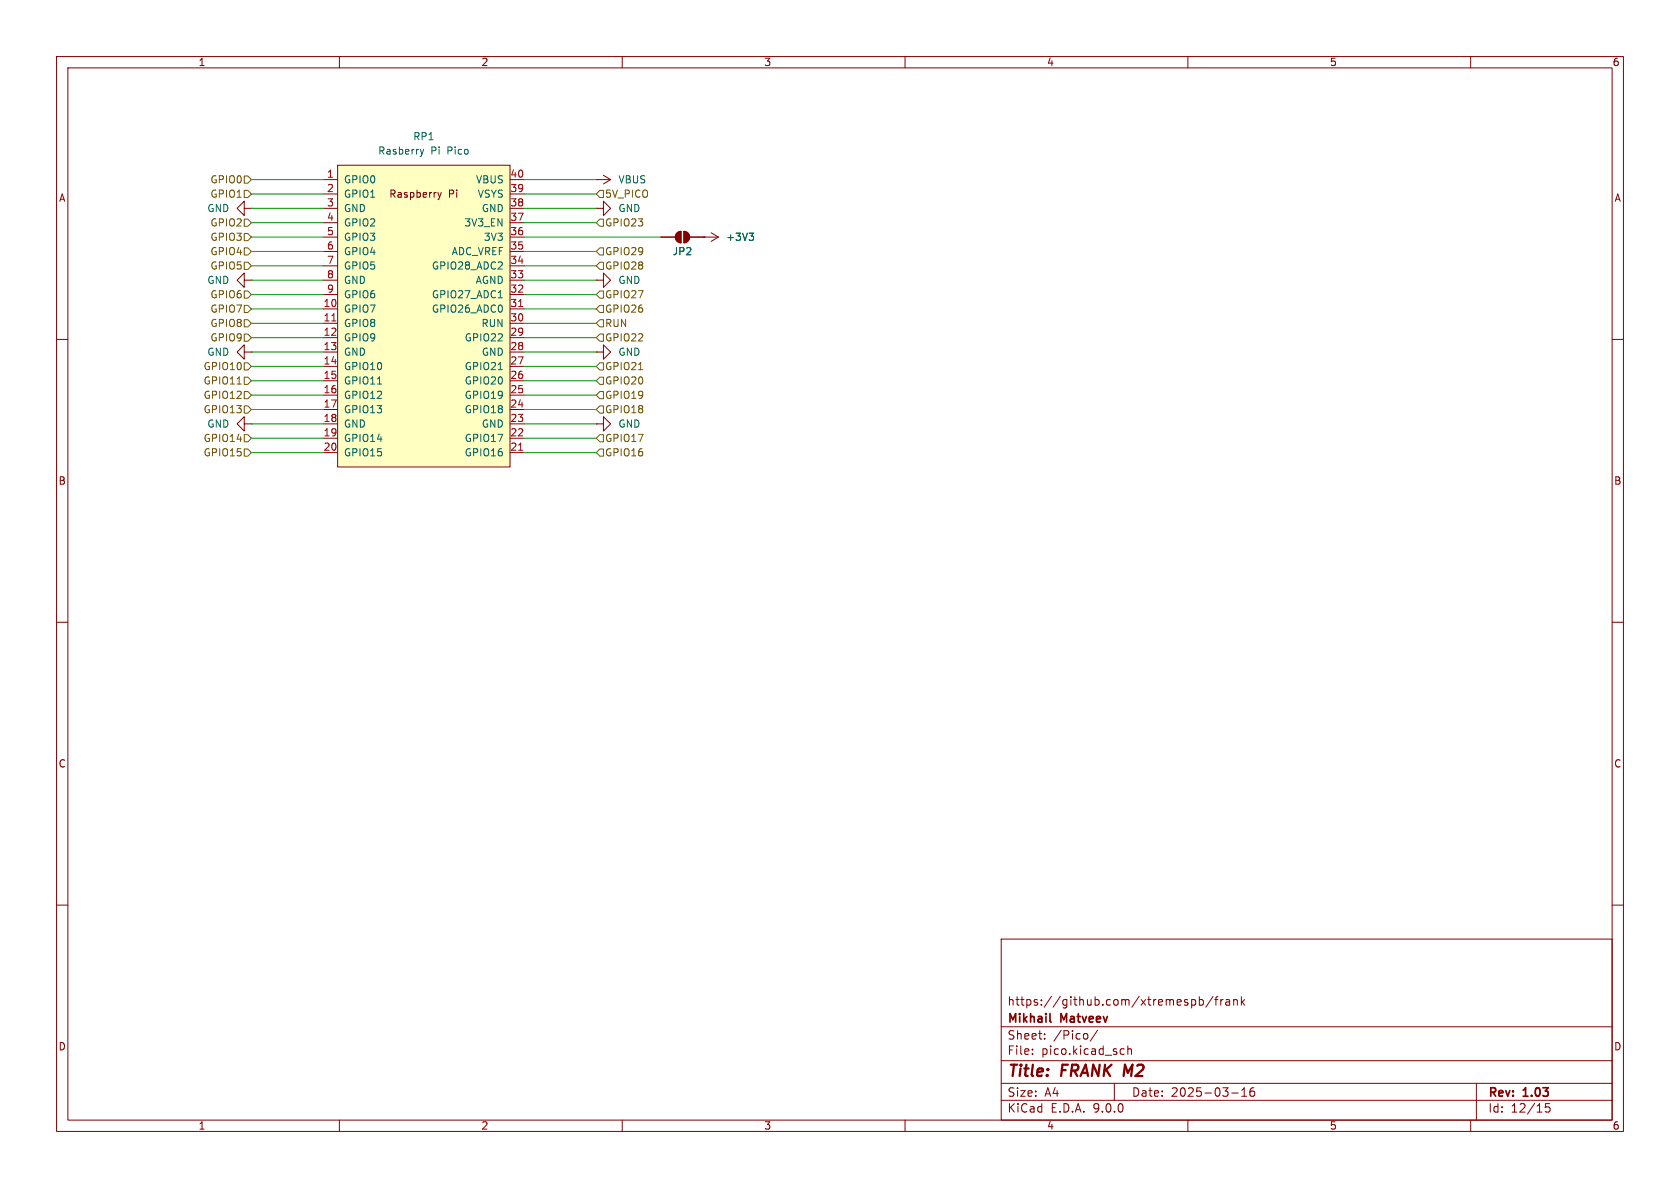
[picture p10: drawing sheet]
(kicad_sch
 (version 20250114)
 (generator "eeschema")
 (generator_version "9.0")
 (paper "A4")
 (title_block
  (title "FRANK M2")
  (date "2025-03-16")
  (rev "1.03")
  (company "Mikhail Matveev")
  (comment 1 "https://github.com/xtremespb/frank"))
 (lib_symbols
  (symbol "FRANK:Pico"
   (pin_names
    (offset 1.016)) (exclude_from_sim no) (in_bom yes) (on_board yes)
   (property "Reference" "RP1" (at 0 31.75 0) (effects (font (size 1.27 1.27))))
   (property "Value" "Pico 2" (at 0 29.21 0) (effects (font (size 1.27 1.27))))
   (property "Footprint" "LIBS:Raspberry_Pi_Pico_SMT_THT_MOD_2" (at 0 0 90) (effects (font (size 1.27 1.27)) (hide yes)))
   (property "Datasheet" "" (at 0 0 0) (effects (font (size 1.27 1.27)) (hide yes)))
   (property "Description" "" (at 0 0 0) (effects (font (size 1.27 1.27)) (hide yes)))
   (symbol "Pico_0_0"
    (text "Raspberry Pi" (at 0 21.59 0) (effects (font (size 1.27 1.27)))))
   (symbol "Pico_0_1"
    (rectangle (start -15.24 26.67) (end 15.24 -26.67) (stroke (width 0) (type solid)) (fill (type background))))
   (symbol "Pico_1_1"
    (pin bidirectional line (at -17.78 24.13 0) (length 2.54) (name "GPIO0" (effects (font (size 1.27 1.27)))) (number "1" (effects (font (size 1.27 1.27)))))
    (pin bidirectional line (at -17.78 21.59 0) (length 2.54) (name "GPIO1" (effects (font (size 1.27 1.27)))) (number "2" (effects (font (size 1.27 1.27)))))
    (pin power_in line (at -17.78 19.05 0) (length 2.54) (name "GND" (effects (font (size 1.27 1.27)))) (number "3" (effects (font (size 1.27 1.27)))))
    (pin bidirectional line (at -17.78 16.51 0) (length 2.54) (name "GPIO2" (effects (font (size 1.27 1.27)))) (number "4" (effects (font (size 1.27 1.27)))))
    (pin bidirectional line (at -17.78 13.97 0) (length 2.54) (name "GPIO3" (effects (font (size 1.27 1.27)))) (number "5" (effects (font (size 1.27 1.27)))))
    (pin bidirectional line (at -17.78 11.43 0) (length 2.54) (name "GPIO4" (effects (font (size 1.27 1.27)))) (number "6" (effects (font (size 1.27 1.27)))))
    (pin bidirectional line (at -17.78 8.89 0) (length 2.54) (name "GPIO5" (effects (font (size 1.27 1.27)))) (number "7" (effects (font (size 1.27 1.27)))))
    (pin power_in line (at -17.78 6.35 0) (length 2.54) (name "GND" (effects (font (size 1.27 1.27)))) (number "8" (effects (font (size 1.27 1.27)))))
    (pin bidirectional line (at -17.78 3.81 0) (length 2.54) (name "GPIO6" (effects (font (size 1.27 1.27)))) (number "9" (effects (font (size 1.27 1.27)))))
    (pin bidirectional line (at -17.78 1.27 0) (length 2.54) (name "GPIO7" (effects (font (size 1.27 1.27)))) (number "10" (effects (font (size 1.27 1.27)))))
    (pin bidirectional line (at -17.78 -1.27 0) (length 2.54) (name "GPIO8" (effects (font (size 1.27 1.27)))) (number "11" (effects (font (size 1.27 1.27)))))
    (pin bidirectional line (at -17.78 -3.81 0) (length 2.54) (name "GPIO9" (effects (font (size 1.27 1.27)))) (number "12" (effects (font (size 1.27 1.27)))))
    (pin power_in line (at -17.78 -6.35 0) (length 2.54) (name "GND" (effects (font (size 1.27 1.27)))) (number "13" (effects (font (size 1.27 1.27)))))
    (pin bidirectional line (at -17.78 -8.89 0) (length 2.54) (name "GPIO10" (effects (font (size 1.27 1.27)))) (number "14" (effects (font (size 1.27 1.27)))))
    (pin bidirectional line (at -17.78 -11.43 0) (length 2.54) (name "GPIO11" (effects (font (size 1.27 1.27)))) (number "15" (effects (font (size 1.27 1.27)))))
    (pin bidirectional line (at -17.78 -13.97 0) (length 2.54) (name "GPIO12" (effects (font (size 1.27 1.27)))) (number "16" (effects (font (size 1.27 1.27)))))
    (pin bidirectional line (at -17.78 -16.51 0) (length 2.54) (name "GPIO13" (effects (font (size 1.27 1.27)))) (number "17" (effects (font (size 1.27 1.27)))))
    (pin power_in line (at -17.78 -19.05 0) (length 2.54) (name "GND" (effects (font (size 1.27 1.27)))) (number "18" (effects (font (size 1.27 1.27)))))
    (pin bidirectional line (at -17.78 -21.59 0) (length 2.54) (name "GPIO14" (effects (font (size 1.27 1.27)))) (number "19" (effects (font (size 1.27 1.27)))))
    (pin bidirectional line (at -17.78 -24.13 0) (length 2.54) (name "GPIO15" (effects (font (size 1.27 1.27)))) (number "20" (effects (font (size 1.27 1.27)))))
    (pin output line (at 17.78 24.13 180) (length 2.54) (name "VBUS" (effects (font (size 1.27 1.27)))) (number "40" (effects (font (size 1.27 1.27)))))
    (pin input line (at 17.78 21.59 180) (length 2.54) (name "VSYS" (effects (font (size 1.27 1.27)))) (number "39" (effects (font (size 1.27 1.27)))))
    (pin bidirectional line (at 17.78 19.05 180) (length 2.54) (name "GND" (effects (font (size 1.27 1.27)))) (number "38" (effects (font (size 1.27 1.27)))))
    (pin input line (at 17.78 16.51 180) (length 2.54) (name "3V3_EN" (effects (font (size 1.27 1.27)))) (number "37" (effects (font (size 1.27 1.27)))))
    (pin output line (at 17.78 13.97 180) (length 2.54) (name "3V3" (effects (font (size 1.27 1.27)))) (number "36" (effects (font (size 1.27 1.27)))))
    (pin unspecified line (at 17.78 11.43 180) (length 2.54) (name "ADC_VREF" (effects (font (size 1.27 1.27)))) (number "35" (effects (font (size 1.27 1.27)))))
    (pin bidirectional line (at 17.78 8.89 180) (length 2.54) (name "GPIO28_ADC2" (effects (font (size 1.27 1.27)))) (number "34" (effects (font (size 1.27 1.27)))))
    (pin power_in line (at 17.78 6.35 180) (length 2.54) (name "AGND" (effects (font (size 1.27 1.27)))) (number "33" (effects (font (size 1.27 1.27)))))
    (pin bidirectional line (at 17.78 3.81 180) (length 2.54) (name "GPIO27_ADC1" (effects (font (size 1.27 1.27)))) (number "32" (effects (font (size 1.27 1.27)))))
    (pin bidirectional line (at 17.78 1.27 180) (length 2.54) (name "GPIO26_ADC0" (effects (font (size 1.27 1.27)))) (number "31" (effects (font (size 1.27 1.27)))))
    (pin input line (at 17.78 -1.27 180) (length 2.54) (name "RUN" (effects (font (size 1.27 1.27)))) (number "30" (effects (font (size 1.27 1.27)))))
    (pin bidirectional line (at 17.78 -3.81 180) (length 2.54) (name "GPIO22" (effects (font (size 1.27 1.27)))) (number "29" (effects (font (size 1.27 1.27)))))
    (pin power_in line (at 17.78 -6.35 180) (length 2.54) (name "GND" (effects (font (size 1.27 1.27)))) (number "28" (effects (font (size 1.27 1.27)))))
    (pin bidirectional line (at 17.78 -8.89 180) (length 2.54) (name "GPIO21" (effects (font (size 1.27 1.27)))) (number "27" (effects (font (size 1.27 1.27)))))
    (pin bidirectional line (at 17.78 -11.43 180) (length 2.54) (name "GPIO20" (effects (font (size 1.27 1.27)))) (number "26" (effects (font (size 1.27 1.27)))))
    (pin bidirectional line (at 17.78 -13.97 180) (length 2.54) (name "GPIO19" (effects (font (size 1.27 1.27)))) (number "25" (effects (font (size 1.27 1.27)))))
    (pin bidirectional line (at 17.78 -16.51 180) (length 2.54) (name "GPIO18" (effects (font (size 1.27 1.27)))) (number "24" (effects (font (size 1.27 1.27)))))
    (pin power_in line (at 17.78 -19.05 180) (length 2.54) (name "GND" (effects (font (size 1.27 1.27)))) (number "23" (effects (font (size 1.27 1.27)))))
    (pin bidirectional line (at 17.78 -21.59 180) (length 2.54) (name "GPIO17" (effects (font (size 1.27 1.27)))) (number "22" (effects (font (size 1.27 1.27)))))
    (pin bidirectional line (at 17.78 -24.13 180) (length 2.54) (name "GPIO16" (effects (font (size 1.27 1.27)))) (number "21" (effects (font (size 1.27 1.27))))))
   (embedded_fonts no))
  (symbol "Jumper:SolderJumper_2_Open"
   (pin_numbers (hide yes))
   (pin_names
    (offset 0) (hide yes)) (exclude_from_sim yes) (in_bom no) (on_board yes)
   (property "Reference" "JP" (at 0 2.032 0) (effects (font (size 1.27 1.27))))
   (property "Value" "SolderJumper_2_Open" (at 0 -2.54 0) (effects (font (size 1.27 1.27))))
   (property "Footprint" "" (at 0 0 0) (effects (font (size 1.27 1.27)) (hide yes)))
   (property "Datasheet" "~" (at 0 0 0) (effects (font (size 1.27 1.27)) (hide yes)))
   (property "Description" "Solder Jumper, 2-pole, open" (at 0 0 0) (effects (font (size 1.27 1.27)) (hide yes)))
   (symbol "SolderJumper_2_Open_0_1"
    (polyline (pts (xy -0.254 1.016) (xy -0.254 -1.016)) (stroke (width 0) (type default)) (fill (type none)))
    (arc (start -0.254 -1.016) (mid -1.2656 0) (end -0.254 1.016) (stroke (width 0) (type default)) (fill (type none)))
    (arc (start -0.254 -1.016) (mid -1.2656 0) (end -0.254 1.016) (stroke (width 0) (type default)) (fill (type outline)))
    (arc (start 0.254 1.016) (mid 1.2656 0) (end 0.254 -1.016) (stroke (width 0) (type default)) (fill (type none)))
    (arc (start 0.254 1.016) (mid 1.2656 0) (end 0.254 -1.016) (stroke (width 0) (type default)) (fill (type outline)))
    (polyline (pts (xy 0.254 1.016) (xy 0.254 -1.016)) (stroke (width 0) (type default)) (fill (type none))))
   (symbol "SolderJumper_2_Open_1_1"
    (pin passive line (at -3.81 0 0) (length 2.54) (name "A" (effects (font (size 1.27 1.27)))) (number "1" (effects (font (size 1.27 1.27)))))
    (pin passive line (at 3.81 0 180) (length 2.54) (name "B" (effects (font (size 1.27 1.27)))) (number "2" (effects (font (size 1.27 1.27))))))
   (embedded_fonts no))
  (symbol "power:+3V3"
   (power)
   (pin_numbers (hide yes))
   (pin_names
    (offset 0) (hide yes)) (exclude_from_sim no) (in_bom yes) (on_board yes)
   (property "Reference" "#PWR" (at 0 -3.81 0) (effects (font (size 1.27 1.27)) (hide yes)))
   (property "Value" "+3V3" (at 0 3.556 0) (effects (font (size 1.27 1.27))))
   (property "Footprint" "" (at 0 0 0) (effects (font (size 1.27 1.27)) (hide yes)))
   (property "Datasheet" "" (at 0 0 0) (effects (font (size 1.27 1.27)) (hide yes)))
   (property "Description" "Power symbol creates a global label with name \"+3V3\"" (at 0 0 0) (effects (font (size 1.27 1.27)) (hide yes)))
   (symbol "+3V3_0_1"
    (polyline (pts (xy -0.762 1.27) (xy 0 2.54)) (stroke (width 0) (type default)) (fill (type none)))
    (polyline (pts (xy 0 2.54) (xy 0.762 1.27)) (stroke (width 0) (type default)) (fill (type none)))
    (polyline (pts (xy 0 0) (xy 0 2.54)) (stroke (width 0) (type default)) (fill (type none))))
   (symbol "+3V3_1_1"
    (pin power_in line (at 0 0 90) (length 0) (name "~" (effects (font (size 1.27 1.27)))) (number "1" (effects (font (size 1.27 1.27))))))
   (embedded_fonts no))
  (symbol "power:GND"
   (power)
   (pin_numbers (hide yes))
   (pin_names
    (offset 0) (hide yes)) (exclude_from_sim no) (in_bom yes) (on_board yes)
   (property "Reference" "#PWR" (at 0 -6.35 0) (effects (font (size 1.27 1.27)) (hide yes)))
   (property "Value" "GND" (at 0 -3.81 0) (effects (font (size 1.27 1.27))))
   (property "Footprint" "" (at 0 0 0) (effects (font (size 1.27 1.27)) (hide yes)))
   (property "Datasheet" "" (at 0 0 0) (effects (font (size 1.27 1.27)) (hide yes)))
   (property "Description" "Power symbol creates a global label with name \"GND\" , ground" (at 0 0 0) (effects (font (size 1.27 1.27)) (hide yes)))
   (symbol "GND_0_1"
    (polyline (pts (xy 0 0) (xy 0 -1.27) (xy 1.27 -1.27) (xy 0 -2.54) (xy -1.27 -1.27) (xy 0 -1.27)) (stroke (width 0) (type default)) (fill (type none))))
   (symbol "GND_1_1"
    (pin power_in line (at 0 0 270) (length 0) (name "~" (effects (font (size 1.27 1.27)))) (number "1" (effects (font (size 1.27 1.27))))))
   (embedded_fonts no))
  (symbol "power:VBUS"
   (power)
   (pin_numbers (hide yes))
   (pin_names
    (offset 0) (hide yes)) (exclude_from_sim no) (in_bom yes) (on_board yes)
   (property "Reference" "#PWR" (at 0 -3.81 0) (effects (font (size 1.27 1.27)) (hide yes)))
   (property "Value" "VBUS" (at 0 3.556 0) (effects (font (size 1.27 1.27))))
   (property "Footprint" "" (at 0 0 0) (effects (font (size 1.27 1.27)) (hide yes)))
   (property "Datasheet" "" (at 0 0 0) (effects (font (size 1.27 1.27)) (hide yes)))
   (property "Description" "Power symbol creates a global label with name \"VBUS\"" (at 0 0 0) (effects (font (size 1.27 1.27)) (hide yes)))
   (symbol "VBUS_0_1"
    (polyline (pts (xy -0.762 1.27) (xy 0 2.54)) (stroke (width 0) (type default)) (fill (type none)))
    (polyline (pts (xy 0 2.54) (xy 0.762 1.27)) (stroke (width 0) (type default)) (fill (type none)))
    (polyline (pts (xy 0 0) (xy 0 2.54)) (stroke (width 0) (type default)) (fill (type none))))
   (symbol "VBUS_1_1"
    (pin power_in line (at 0 0 90) (length 0) (name "~" (effects (font (size 1.27 1.27)))) (number "1" (effects (font (size 1.27 1.27))))))
   (embedded_fonts no)))
 (wire
  (pts (xy 92.71 52.07) (xy 105.41 52.07))
  (stroke (width 0) (type default)))
 (wire
  (pts (xy 92.71 77.47) (xy 105.41 77.47))
  (stroke (width 0) (type default)))
 (wire
  (pts (xy 92.71 80.01) (xy 105.41 80.01))
  (stroke (width 0) (type default)))
 (wire
  (pts (xy 44.45 52.07) (xy 57.15 52.07))
  (stroke (width 0) (type default)))
 (wire
  (pts (xy 44.45 44.45) (xy 57.15 44.45))
  (stroke (width 0) (type default)))
 (wire
  (pts (xy 92.71 44.45) (xy 105.41 44.45))
  (stroke (width 0) (type default)))
 (wire
  (pts (xy 92.71 67.31) (xy 105.41 67.31))
  (stroke (width 0) (type default)))
 (wire
  (pts (xy 44.45 77.47) (xy 57.15 77.47))
  (stroke (width 0) (type default)))
 (wire
  (pts (xy 44.45 49.53) (xy 57.15 49.53))
  (stroke (width 0) (type default)))
 (wire
  (pts (xy 92.71 39.37) (xy 105.41 39.37))
  (stroke (width 0) (type default)))
 (wire
  (pts (xy 92.71 62.23) (xy 105.41 62.23))
  (stroke (width 0) (type default)))
 (wire
  (pts (xy 92.71 41.91) (xy 116.84 41.91))
  (stroke (width 0) (type default)))
 (wire
  (pts (xy 92.71 31.75) (xy 105.41 31.75))
  (stroke (width 0) (type default)))
 (wire
  (pts (xy 44.45 67.31) (xy 57.15 67.31))
  (stroke (width 0) (type default)))
 (wire
  (pts (xy 44.45 69.85) (xy 57.15 69.85))
  (stroke (width 0) (type default)))
 (wire
  (pts (xy 44.45 59.69) (xy 57.15 59.69))
  (stroke (width 0) (type default)))
 (wire
  (pts (xy 92.71 49.53) (xy 105.41 49.53))
  (stroke (width 0) (type default)))
 (wire
  (pts (xy 92.71 54.61) (xy 105.41 54.61))
  (stroke (width 0) (type default)))
 (wire
  (pts (xy 92.71 36.83) (xy 105.41 36.83))
  (stroke (width 0) (type default)))
 (wire
  (pts (xy 44.45 74.93) (xy 57.15 74.93))
  (stroke (width 0) (type default)))
 (wire
  (pts (xy 44.45 31.75) (xy 57.15 31.75))
  (stroke (width 0) (type default)))
 (wire
  (pts (xy 44.45 72.39) (xy 57.15 72.39))
  (stroke (width 0) (type default)))
 (wire
  (pts (xy 44.45 62.23) (xy 57.15 62.23))
  (stroke (width 0) (type default)))
 (wire
  (pts (xy 44.45 57.15) (xy 57.15 57.15))
  (stroke (width 0) (type default)))
 (wire
  (pts (xy 44.45 36.83) (xy 57.15 36.83))
  (stroke (width 0) (type default)))
 (wire
  (pts (xy 44.45 64.77) (xy 57.15 64.77))
  (stroke (width 0) (type default)))
 (wire
  (pts (xy 44.45 54.61) (xy 57.15 54.61))
  (stroke (width 0) (type default)))
 (wire
  (pts (xy 44.45 80.01) (xy 57.15 80.01))
  (stroke (width 0) (type default)))
 (wire
  (pts (xy 92.71 69.85) (xy 105.41 69.85))
  (stroke (width 0) (type default)))
 (wire
  (pts (xy 44.45 41.91) (xy 57.15 41.91))
  (stroke (width 0) (type default)))
 (wire
  (pts (xy 92.71 74.93) (xy 105.41 74.93))
  (stroke (width 0) (type default)))
 (wire
  (pts (xy 92.71 72.39) (xy 105.41 72.39))
  (stroke (width 0) (type default)))
 (wire
  (pts (xy 92.71 59.69) (xy 105.41 59.69))
  (stroke (width 0) (type default)))
 (wire
  (pts (xy 44.45 46.99) (xy 57.15 46.99))
  (stroke (width 0) (type default)))
 (wire
  (pts (xy 44.45 39.37) (xy 57.15 39.37))
  (stroke (width 0) (type default)))
 (wire
  (pts (xy 92.71 34.29) (xy 105.41 34.29))
  (stroke (width 0) (type default)))
 (wire
  (pts (xy 44.45 34.29) (xy 57.15 34.29))
  (stroke (width 0) (type default)))
 (wire
  (pts (xy 92.71 57.15) (xy 105.41 57.15))
  (stroke (width 0) (type default)))
 (wire
  (pts (xy 92.71 46.99) (xy 105.41 46.99))
  (stroke (width 0) (type default)))
 (wire
  (pts (xy 92.71 64.77) (xy 105.41 64.77))
  (stroke (width 0) (type default)))
 (hierarchical_label "GPIO19"
  (shape input)
  (at 105.41 69.85 0)
  (effects (font (size 1.27 1.27)) (justify left)))
 (hierarchical_label "GPIO22"
  (shape input)
  (at 105.41 59.69 0)
  (effects (font (size 1.27 1.27)) (justify left)))
 (hierarchical_label "GPIO8"
  (shape input)
  (at 44.45 57.15 180)
  (effects (font (size 1.27 1.27)) (justify right)))
 (hierarchical_label "GPIO14"
  (shape input)
  (at 44.45 77.47 180)
  (effects (font (size 1.27 1.27)) (justify right)))
 (hierarchical_label "GPIO16"
  (shape input)
  (at 105.41 80.01 0)
  (effects (font (size 1.27 1.27)) (justify left)))
 (hierarchical_label "5V_PICO"
  (shape input)
  (at 105.41 34.29 0)
  (effects (font (size 1.27 1.27)) (justify left)))
 (hierarchical_label "GPIO2"
  (shape input)
  (at 44.45 39.37 180)
  (effects (font (size 1.27 1.27)) (justify right)))
 (hierarchical_label "GPIO13"
  (shape input)
  (at 44.45 72.39 180)
  (effects (font (size 1.27 1.27)) (justify right)))
 (hierarchical_label "GPIO29"
  (shape input)
  (at 105.41 44.45 0)
  (effects (font (size 1.27 1.27)) (justify left)))
 (hierarchical_label "GPIO28"
  (shape input)
  (at 105.41 46.99 0)
  (effects (font (size 1.27 1.27)) (justify left)))
 (hierarchical_label "GPIO26"
  (shape input)
  (at 105.41 54.61 0)
  (effects (font (size 1.27 1.27)) (justify left)))
 (hierarchical_label "GPIO17"
  (shape input)
  (at 105.41 77.47 0)
  (effects (font (size 1.27 1.27)) (justify left)))
 (hierarchical_label "GPIO12"
  (shape input)
  (at 44.45 69.85 180)
  (effects (font (size 1.27 1.27)) (justify right)))
 (hierarchical_label "GPIO10"
  (shape input)
  (at 44.45 64.77 180)
  (effects (font (size 1.27 1.27)) (justify right)))
 (hierarchical_label "GPIO1"
  (shape input)
  (at 44.45 34.29 180)
  (effects (font (size 1.27 1.27)) (justify right)))
 (hierarchical_label "GPIO4"
  (shape input)
  (at 44.45 44.45 180)
  (effects (font (size 1.27 1.27)) (justify right)))
 (hierarchical_label "GPIO21"
  (shape input)
  (at 105.41 64.77 0)
  (effects (font (size 1.27 1.27)) (justify left)))
 (hierarchical_label "GPIO11"
  (shape input)
  (at 44.45 67.31 180)
  (effects (font (size 1.27 1.27)) (justify right)))
 (hierarchical_label "GPIO6"
  (shape input)
  (at 44.45 52.07 180)
  (effects (font (size 1.27 1.27)) (justify right)))
 (hierarchical_label "GPIO27"
  (shape input)
  (at 105.41 52.07 0)
  (effects (font (size 1.27 1.27)) (justify left)))
 (hierarchical_label "GPIO0"
  (shape input)
  (at 44.45 31.75 180)
  (effects (font (size 1.27 1.27)) (justify right)))
 (hierarchical_label "GPIO3"
  (shape input)
  (at 44.45 41.91 180)
  (effects (font (size 1.27 1.27)) (justify right)))
 (hierarchical_label "GPIO7"
  (shape input)
  (at 44.45 54.61 180)
  (effects (font (size 1.27 1.27)) (justify right)))
 (hierarchical_label "GPIO23"
  (shape input)
  (at 105.41 39.37 0)
  (effects (font (size 1.27 1.27)) (justify left)))
 (hierarchical_label "GPIO20"
  (shape input)
  (at 105.41 67.31 0)
  (effects (font (size 1.27 1.27)) (justify left)))
 (hierarchical_label "GPIO9"
  (shape input)
  (at 44.45 59.69 180)
  (effects (font (size 1.27 1.27)) (justify right)))
 (hierarchical_label "GPIO5"
  (shape input)
  (at 44.45 46.99 180)
  (effects (font (size 1.27 1.27)) (justify right)))
 (hierarchical_label "RUN"
  (shape input)
  (at 105.41 57.15 0)
  (effects (font (size 1.27 1.27)) (justify left)))
 (hierarchical_label "GPIO15"
  (shape input)
  (at 44.45 80.01 180)
  (effects (font (size 1.27 1.27)) (justify right)))
 (hierarchical_label "GPIO18"
  (shape input)
  (at 105.41 72.39 0)
  (effects (font (size 1.27 1.27)) (justify left)))
 (symbol
  (lib_id "power:+3V3")
  (at 124.46 41.91 270)
  (unit 1)
  (exclude_from_sim no)
  (in_bom yes)
  (on_board yes)
  (dnp no)
  (fields_autoplaced yes)
  (property "Reference" "#PWR059" (at 120.65 41.91 0) (effects (font (size 1.27 1.27)) (hide yes)))
  (property "Value" "+3V3" (at 128.27 41.9099 90) (effects (font (size 1.27 1.27)) (justify left)))
  (property "Footprint" "" (at 124.46 41.91 0) (effects (font (size 1.27 1.27)) (hide yes)))
  (property "Datasheet" "" (at 124.46 41.91 0) (effects (font (size 1.27 1.27)) (hide yes)))
  (property "Description" "Power symbol creates a global label with name \"+3V3\"" (at 124.46 41.91 0) (effects (font (size 1.27 1.27)) (hide yes)))
  (pin "1")
  (instances (project "" (path "" (reference "#PWR059") (unit 1)))))
 (symbol
  (lib_id "power:GND")
  (at 44.45 74.93 270)
  (unit 1)
  (exclude_from_sim no)
  (in_bom yes)
  (on_board yes)
  (dnp no)
  (fields_autoplaced yes)
  (property "Reference" "#PWR064" (at 38.1 74.93 0) (effects (font (size 1.27 1.27)) (hide yes)))
  (property "Value" "GND" (at 40.64 74.9299 90) (effects (font (size 1.27 1.27)) (justify right)))
  (property "Footprint" "" (at 44.45 74.93 0) (effects (font (size 1.27 1.27)) (hide yes)))
  (property "Datasheet" "" (at 44.45 74.93 0) (effects (font (size 1.27 1.27)) (hide yes)))
  (property "Description" "Power symbol creates a global label with name \"GND\" , ground" (at 44.45 74.93 0) (effects (font (size 1.27 1.27)) (hide yes)))
  (pin "1")
  (instances (project "38NJU24" (path "" (reference "#PWR046") (unit 1))) (project "38NJU24" (path "" (reference "#PWR064") (unit 1)))))
 (symbol
  (lib_id "power:GND")
  (at 44.45 49.53 270)
  (unit 1)
  (exclude_from_sim no)
  (in_bom yes)
  (on_board yes)
  (dnp no)
  (fields_autoplaced yes)
  (property "Reference" "#PWR060" (at 38.1 49.53 0) (effects (font (size 1.27 1.27)) (hide yes)))
  (property "Value" "GND" (at 40.64 49.5299 90) (effects (font (size 1.27 1.27)) (justify right)))
  (property "Footprint" "" (at 44.45 49.53 0) (effects (font (size 1.27 1.27)) (hide yes)))
  (property "Datasheet" "" (at 44.45 49.53 0) (effects (font (size 1.27 1.27)) (hide yes)))
  (property "Description" "Power symbol creates a global label with name \"GND\" , ground" (at 44.45 49.53 0) (effects (font (size 1.27 1.27)) (hide yes)))
  (pin "1")
  (instances (project "38NJU24" (path "" (reference "#PWR042") (unit 1))) (project "38NJU24" (path "" (reference "#PWR060") (unit 1)))))
 (symbol
  (lib_id "power:GND")
  (at 105.41 49.53 90)
  (unit 1)
  (exclude_from_sim no)
  (in_bom yes)
  (on_board yes)
  (dnp no)
  (fields_autoplaced yes)
  (property "Reference" "#PWR061" (at 111.76 49.53 0) (effects (font (size 1.27 1.27)) (hide yes)))
  (property "Value" "GND" (at 109.22 49.5299 90) (effects (font (size 1.27 1.27)) (justify right)))
  (property "Footprint" "" (at 105.41 49.53 0) (effects (font (size 1.27 1.27)) (hide yes)))
  (property "Datasheet" "" (at 105.41 49.53 0) (effects (font (size 1.27 1.27)) (hide yes)))
  (property "Description" "Power symbol creates a global label with name \"GND\" , ground" (at 105.41 49.53 0) (effects (font (size 1.27 1.27)) (hide yes)))
  (pin "1")
  (instances (project "38NJU24" (path "" (reference "#PWR043") (unit 1))) (project "38NJU24" (path "" (reference "#PWR061") (unit 1)))))
 (symbol
  (lib_id "FRANK:Pico")
  (at 74.93 55.88 0)
  (unit 1)
  (exclude_from_sim no)
  (in_bom yes)
  (on_board yes)
  (dnp no)
  (fields_autoplaced yes)
  (property "Reference" "RP1" (at 74.93 24.13 0) (effects (font (size 1.27 1.27))))
  (property "Value" "Rasberry Pi Pico" (at 74.93 26.67 0) (effects (font (size 1.27 1.27))))
  (property "Footprint" "FRANK:Raspberry Pi Pico" (at 74.93 55.88 90) (effects (font (size 1.27 1.27)) (hide yes)))
  (property "Datasheet" "https://files.waveshare.com/upload/f/fd/Rp2040_datasheet.pdf" (at 74.93 55.88 0) (effects (font (size 1.27 1.27)) (hide yes)))
  (property "Description" "" (at 74.93 55.88 0) (effects (font (size 1.27 1.27)) (hide yes)))
  (property "AliExpress" "https://www.aliexpress.com/item/1005004096147070.html" (at 74.93 55.88 0) (effects (font (size 1.27 1.27)) (hide yes)))
  (pin "14")
  (pin "40")
  (pin "38")
  (pin "39")
  (pin "4")
  (pin "12")
  (pin "13")
  (pin "10")
  (pin "11")
  (pin "8")
  (pin "16")
  (pin "19")
  (pin "7")
  (pin "5")
  (pin "17")
  (pin "29")
  (pin "37")
  (pin "24")
  (pin "36")
  (pin "25")
  (pin "2")
  (pin "23")
  (pin "32")
  (pin "22")
  (pin "18")
  (pin "26")
  (pin "27")
  (pin "20")
  (pin "35")
  (pin "34")
  (pin "6")
  (pin "9")
  (pin "28")
  (pin "30")
  (pin "15")
  (pin "21")
  (pin "3")
  (pin "31")
  (pin "33")
  (pin "1")
  (instances (project "" (path "" (reference "RP1") (unit 1))) (project "" (path "" (reference "RP1") (unit 1)))))
 (symbol
  (lib_id "power:GND")
  (at 105.41 36.83 90)
  (unit 1)
  (exclude_from_sim no)
  (in_bom yes)
  (on_board yes)
  (dnp no)
  (fields_autoplaced yes)
  (property "Reference" "#PWR058" (at 111.76 36.83 0) (effects (font (size 1.27 1.27)) (hide yes)))
  (property "Value" "GND" (at 109.22 36.8299 90) (effects (font (size 1.27 1.27)) (justify right)))
  (property "Footprint" "" (at 105.41 36.83 0) (effects (font (size 1.27 1.27)) (hide yes)))
  (property "Datasheet" "" (at 105.41 36.83 0) (effects (font (size 1.27 1.27)) (hide yes)))
  (property "Description" "Power symbol creates a global label with name \"GND\" , ground" (at 105.41 36.83 0) (effects (font (size 1.27 1.27)) (hide yes)))
  (pin "1")
  (instances (project "38NJU24" (path "" (reference "#PWR041") (unit 1))) (project "38NJU24" (path "" (reference "#PWR058") (unit 1)))))
 (symbol
  (lib_id "power:GND")
  (at 105.41 74.93 90)
  (unit 1)
  (exclude_from_sim no)
  (in_bom yes)
  (on_board yes)
  (dnp no)
  (fields_autoplaced yes)
  (property "Reference" "#PWR065" (at 111.76 74.93 0) (effects (font (size 1.27 1.27)) (hide yes)))
  (property "Value" "GND" (at 109.22 74.9299 90) (effects (font (size 1.27 1.27)) (justify right)))
  (property "Footprint" "" (at 105.41 74.93 0) (effects (font (size 1.27 1.27)) (hide yes)))
  (property "Datasheet" "" (at 105.41 74.93 0) (effects (font (size 1.27 1.27)) (hide yes)))
  (property "Description" "Power symbol creates a global label with name \"GND\" , ground" (at 105.41 74.93 0) (effects (font (size 1.27 1.27)) (hide yes)))
  (pin "1")
  (instances (project "38NJU24" (path "" (reference "#PWR047") (unit 1))) (project "38NJU24" (path "" (reference "#PWR065") (unit 1)))))
 (symbol
  (lib_id "power:GND")
  (at 44.45 36.83 270)
  (unit 1)
  (exclude_from_sim no)
  (in_bom yes)
  (on_board yes)
  (dnp no)
  (fields_autoplaced yes)
  (property "Reference" "#PWR057" (at 38.1 36.83 0) (effects (font (size 1.27 1.27)) (hide yes)))
  (property "Value" "GND" (at 40.64 36.8299 90) (effects (font (size 1.27 1.27)) (justify right)))
  (property "Footprint" "" (at 44.45 36.83 0) (effects (font (size 1.27 1.27)) (hide yes)))
  (property "Datasheet" "" (at 44.45 36.83 0) (effects (font (size 1.27 1.27)) (hide yes)))
  (property "Description" "Power symbol creates a global label with name \"GND\" , ground" (at 44.45 36.83 0) (effects (font (size 1.27 1.27)) (hide yes)))
  (pin "1")
  (instances (project "38NJU24" (path "" (reference "#PWR040") (unit 1))) (project "38NJU24" (path "" (reference "#PWR057") (unit 1)))))
 (symbol
  (lib_id "power:VBUS")
  (at 105.41 31.75 270)
  (unit 1)
  (exclude_from_sim no)
  (in_bom yes)
  (on_board yes)
  (dnp no)
  (fields_autoplaced yes)
  (property "Reference" "#PWR056" (at 101.6 31.75 0) (effects (font (size 1.27 1.27)) (hide yes)))
  (property "Value" "VBUS" (at 109.22 31.7499 90) (effects (font (size 1.27 1.27)) (justify left)))
  (property "Footprint" "" (at 105.41 31.75 0) (effects (font (size 1.27 1.27)) (hide yes)))
  (property "Datasheet" "" (at 105.41 31.75 0) (effects (font (size 1.27 1.27)) (hide yes)))
  (property "Description" "Power symbol creates a global label with name \"VBUS\"" (at 105.41 31.75 0) (effects (font (size 1.27 1.27)) (hide yes)))
  (pin "1")
  (instances (project "38NJU24" (path "" (reference "#PWR039") (unit 1))) (project "38NJU24" (path "" (reference "#PWR056") (unit 1)))))
 (symbol
  (lib_id "Jumper:SolderJumper_2_Open")
  (at 120.65 41.91 0)
  (unit 1)
  (exclude_from_sim no)
  (in_bom yes)
  (on_board yes)
  (dnp no)
  (property "Reference" "JP2" (at 120.65 44.45 0) (effects (font (size 1.27 1.27))))
  (property "Value" "Jumper (Solder)" (at 121.158 44.45 0) (effects (font (size 1.27 1.27)) (hide yes)))
  (property "Footprint" "FRANK:Jumper (solder)" (at 120.65 41.91 0) (effects (font (size 1.27 1.27)) (hide yes)))
  (property "Datasheet" "~" (at 120.65 41.91 0) (effects (font (size 1.27 1.27)) (hide yes)))
  (property "Description" "Solder Jumper, 2-pole, open" (at 120.65 41.91 0) (effects (font (size 1.27 1.27)) (hide yes)))
  (property "AliExpress" "https://www.aliexpress.com/item/1005006454399822.html" (at 120.65 41.91 0) (effects (font (size 1.27 1.27)) (hide yes)))
  (pin "1")
  (pin "2")
  (instances (project "turbofrank" (path "" (reference "JP2") (unit 1)))))
 (symbol
  (lib_id "power:GND")
  (at 44.45 62.23 270)
  (unit 1)
  (exclude_from_sim no)
  (in_bom yes)
  (on_board yes)
  (dnp no)
  (fields_autoplaced yes)
  (property "Reference" "#PWR062" (at 38.1 62.23 0) (effects (font (size 1.27 1.27)) (hide yes)))
  (property "Value" "GND" (at 40.64 62.2299 90) (effects (font (size 1.27 1.27)) (justify right)))
  (property "Footprint" "" (at 44.45 62.23 0) (effects (font (size 1.27 1.27)) (hide yes)))
  (property "Datasheet" "" (at 44.45 62.23 0) (effects (font (size 1.27 1.27)) (hide yes)))
  (property "Description" "Power symbol creates a global label with name \"GND\" , ground" (at 44.45 62.23 0) (effects (font (size 1.27 1.27)) (hide yes)))
  (pin "1")
  (instances (project "38NJU24" (path "" (reference "#PWR044") (unit 1))) (project "38NJU24" (path "" (reference "#PWR062") (unit 1)))))
 (symbol
  (lib_id "power:GND")
  (at 105.41 62.23 90)
  (unit 1)
  (exclude_from_sim no)
  (in_bom yes)
  (on_board yes)
  (dnp no)
  (fields_autoplaced yes)
  (property "Reference" "#PWR063" (at 111.76 62.23 0) (effects (font (size 1.27 1.27)) (hide yes)))
  (property "Value" "GND" (at 109.22 62.2299 90) (effects (font (size 1.27 1.27)) (justify right)))
  (property "Footprint" "" (at 105.41 62.23 0) (effects (font (size 1.27 1.27)) (hide yes)))
  (property "Datasheet" "" (at 105.41 62.23 0) (effects (font (size 1.27 1.27)) (hide yes)))
  (property "Description" "Power symbol creates a global label with name \"GND\" , ground" (at 105.41 62.23 0) (effects (font (size 1.27 1.27)) (hide yes)))
  (pin "1")
  (instances (project "38NJU24" (path "" (reference "#PWR045") (unit 1))) (project "38NJU24" (path "" (reference "#PWR063") (unit 1))))))
